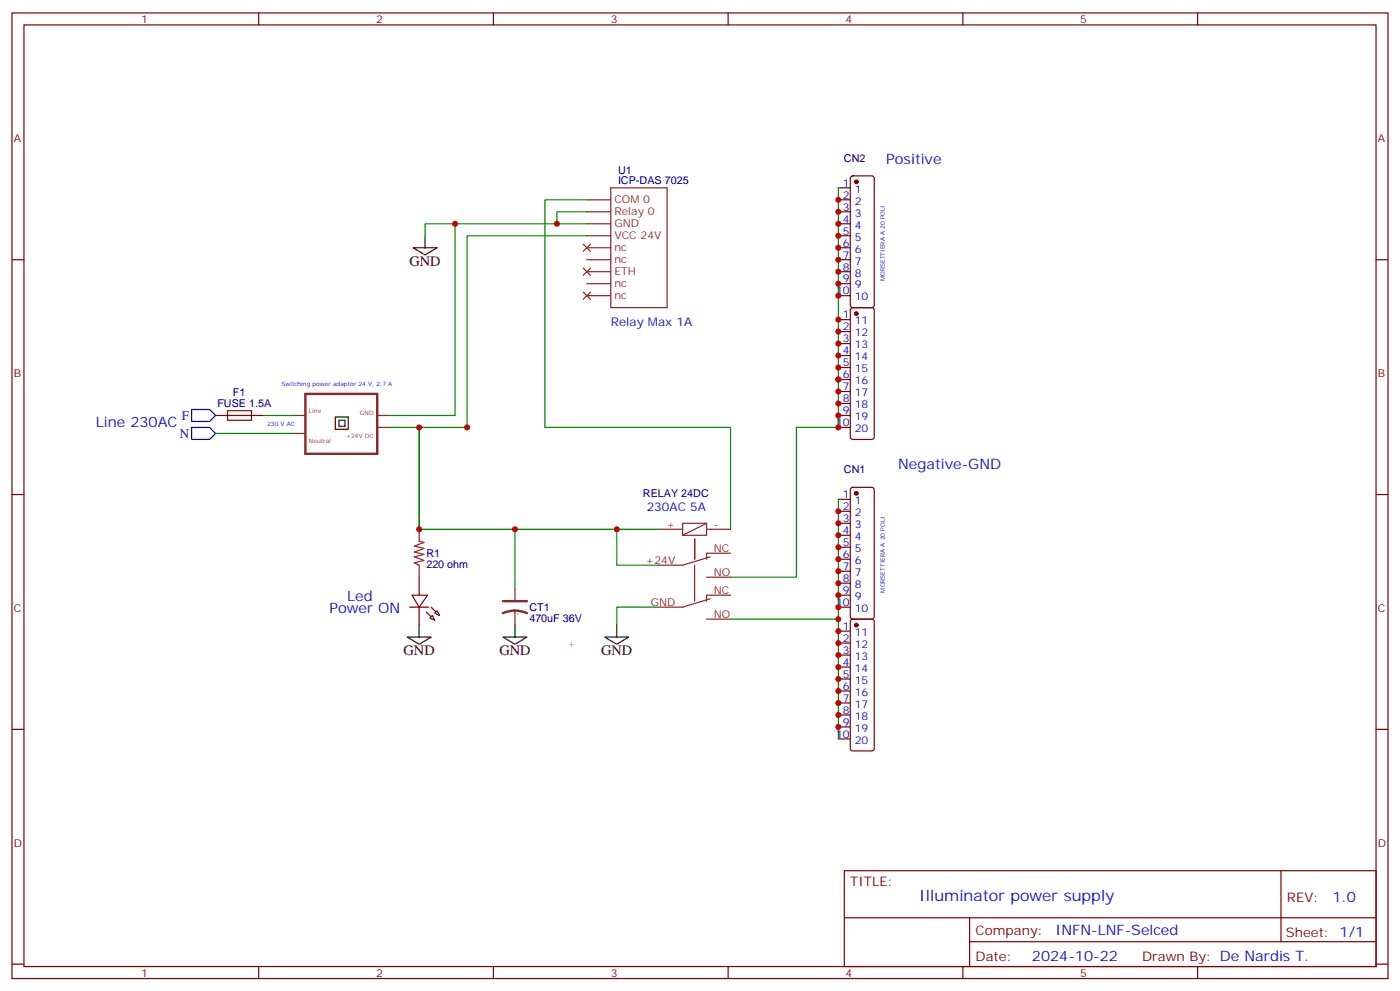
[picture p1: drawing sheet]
<svg xmlns="http://www.w3.org/2000/svg" width="412mm" height="292mm" viewBox="0 0 412 292" stroke-linecap="round" stroke-linejoin="round" font-family="sans-serif">
<g fill="none" stroke="#870000" stroke-width=".35">
<path d="M3.5 3.8h405.4v284.3h-405.4zM7.1 7.3h398.2v277.3h-398.2zM76.2 3.8v3.5M145.3 3.8v3.5M214.5 3.8v3.5M283.6 3.8v3.5M352.8 3.8v3.5M246.9 55.3h3.6M246.9 58.8h3.6M250.7 52l.5-.2h5.6l.5 .2 .2 .5v37.4l-.2 .5-.5 .2h-5.6l-.5-.2-.2-.5v-37.4zM3.5 76.5h3.6M246.9 76.5h3.6"/>
<path d="M246.9 62.4h3.6M246.9 65.9h3.6M246.9 69.4h3.6M246.9 73h3.6M405.3 76.5h3.6M246.9 80h3.6M246.9 83.5h3.6M246.9 87.1h3.6M246.9 94.1h3.6M246.9 97.6h3.6M250.7 90.8l.5-.2h5.6l.5 .2 .2 .5v37.4l-.2 .5-.5 .2h-5.6l-.5-.2-.2-.5v-37.4zM246.9 101.2h3.6"/>
<path d="M246.9 104.7h3.6M246.9 108.2h3.6M246.9 111.8h3.6M246.9 115.3h3.6M246.9 118.8h3.6M63.5 122.3h14.1M246.9 122.3h3.6M246.9 125.9h3.6M3.5 145.6h3.6M246.9 147h3.6M246.9 150.6h3.6M246.9 154.1h3.6"/>
<path d="M246.9 157.6h3.6M250.7 143.7l.5-.2h5.6l.5 .2 .2 .5v37.4l-.2 .5-.5 .2h-5.6l-.5-.2-.2-.5v-37.4zM405.3 145.6h3.6M246.9 161.1h3.6M246.9 164.7h3.6M246.9 168.2h3.6M246.9 171.7h3.6M246.9 175.3h3.6M246.9 178.8h3.6M246.9 185.8h3.6M246.9 189.4h3.6M246.9 192.9h3.6"/>
<path d="M246.9 196.4h3.6M246.9 200h3.6M250.7 182.5l.5-.2h5.6l.5 .2 .2 .5v37.4l-.2 .5-.5 .2h-5.6l-.5-.2-.2-.5v-37.4zM3.5 214.8h3.6M246.9 203.5h3.6M246.9 207h3.6M246.9 210.5h3.6M246.9 214.1h3.6M246.9 217.6h3.6M405.3 214.8h3.6M248.7 256.4h156.6v28.2h-156.6zM377.3 256.4v20.9"/>
<path d="M248.7 270.2h156.5M285.6 277.3h119.6M285.6 270.2v14.2M3.5 283.9h3.6M76.2 284.6v3.5M145.3 284.6v3.5M214.5 284.6v3.5M283.6 284.6v3.5M352.8 284.6v3.5M405.3 283.9h3.6"/>
</g>
<path d="M90 116h21.1v17.6h-21.1zM148.2 177h7M148.2 180.6a8.7 8.7 0 0 1 7 0" fill="none" stroke="#8c2424" stroke-width=".71"/>
<g fill="none" stroke="#8c2424" stroke-width=".35">
<path d="M172.9 58.8h7M179.9 55.3h16.6v35.3h-16.6zM171.8 79l2.1 2.1M171.8 71.9l2.1 2.1M172.9 62.4h7M172.9 65.9h7M172.9 69.4h7M172.9 73h7M172.9 76.5h7M173.9 79l-2.1 2.1M173.9 71.9l-2.1 2.1M171.8 86l2.1 2.1"/>
<path d="M172.9 80h7M172.9 83.5h7M172.9 87.1h7M173.9 86l-2.1 2.1M86.4 127.6h3.6M86.4 122.3h3.6M111.1 122.3h3.6M111.1 125.9h3.6M194 155.9h7.1M201.1 154.1h7v3.5h-7zM204.6 158.7v6zM208.1 154.1l-7 3.5"/>
<path d="M208.1 155.9h7.1M151.7 173.5v3.5M151.7 179.5v4.6M204.6 166.4v10.6M208.1 170h7.1M209.2 176.3l-8.1 2.5h-7.1M209.2 164l-8.1 2.4h-7.1M215.2 162.9h-7.1v1.8M215.2 175.3h-7.1v1.7M208.1 182.3h7.1"/>
</g>
<path d="M98.8 122.8h3.8v3.6h-3.8zM99.8 123.8h1.8v1.7h-1.8z" fill="none" stroke="#000" stroke-width=".35"/>
<g fill="#870000" stroke="#870000" stroke-width=".35">
<circle cx="252.2" cy="145.3" r=".53"/>
<circle cx="252.2" cy="184.1" r=".53"/>
<circle cx="252.2" cy="53.6" r=".53"/>
<circle cx="252.2" cy="92.4" r=".53"/>
</g>
<path d="M172.9 58.8h-12.4v67.1h54.7v30M246.9 55.3v70.6v-3.6M172.9 69.4h-35.3v56.5h-22.9M172.9 65.9h-38.8v56.4h-19.4M172.9 62.4h-8.9v3.5M63.5 127.6h22.9M77.6 122.3h8.8M137.6 125.9h-14.1v30h70.5M151.7 155.9v17.6M246.9 147v70.6" fill="none" stroke="#008700" stroke-width=".35"/>
<path d="M67 120.9h7.1v2.9h-7.1z" fill="none" stroke="#a10000" stroke-width=".35"/>
<path d="M56.4 120.6h5.3l1.8 1.7-1.8 1.8h-5.3zM56.4 125.9h5.3l1.8 1.7-1.8 1.8h-5.3z" fill="none" stroke="#00f" stroke-width=".35"/>
<path d="M121.4 175.3h4.5l-2.4 3.5z" fill="#fff" stroke="#870000" stroke-width=".35"/>
<path d="M120.6 178.8h5.7z" fill="#f00" stroke="#870000" stroke-width=".35"/>
<g fill="#870000" stroke="#870000" stroke-width=".35">
<path d="M127 178.8l1.4 1.4z"/>
<path d="M125.6 180.2l1.4 1.4z"/>
</g>
<g fill="#fff" stroke="#870000" stroke-width=".35">
<path d="M128.1 180.6l.7-.8 .7 1.5z"/>
<path d="M127.4 181.3l.7 1.4-1.5-.7z"/>
</g>
<path d="M123.5 170v5.3M123.5 178.8v5.3" fill="none" stroke="#870000" stroke-width=".35"/>
<path d="M121.7 73h7.1l-3.6 2.1zM125.2 69.4v3.6M119.9 187.6h7.1l-3.5 2.1zM123.5 184.1v3.5M148.2 187.6h7l-3.5 2.1zM151.7 184.1v3.5M178.2 187.6h7l-3.5 2.1zM181.7 184.1v3.5" fill="none" stroke="#000" stroke-width=".35"/>
<path d="M123.5 155.9v3.5l1.4 .3-2.8 1.1 2.8 .7-2.8 1.1 2.8 .7-2.8 .7 2.8 1-2.8 .7 1.4 .7v3.6" fill="none" stroke="#8c2424" stroke-width=".35"/>
<path d="M134.1 65.9h-8.9v3.5M123.5 125.9v30M246.9 125.9h-12.3v44.1h-19.4M181.7 155.9v10.5h12.3M194 178.8h-12.3v5.3M215.2 182.3h31.7" fill="none" stroke="#008700" stroke-width=".35"/>
<g fill="#c00">
<circle cx="164" cy="65.9" r=".88"/>
<circle cx="137.6" cy="125.9" r=".88"/>
<circle cx="246.9" cy="58.8" r=".88"/>
<circle cx="246.9" cy="62.4" r=".88"/>
<circle cx="246.9" cy="65.9" r=".88"/>
<circle cx="246.9" cy="69.4" r=".88"/>
<circle cx="246.9" cy="73" r=".88"/>
<circle cx="246.9" cy="76.5" r=".88"/>
<circle cx="246.9" cy="80" r=".88"/>
<circle cx="246.9" cy="83.5" r=".88"/>
<circle cx="246.9" cy="87.1" r=".88"/>
<circle cx="246.9" cy="94.1" r=".88"/>
<circle cx="246.9" cy="97.6" r=".88"/>
<circle cx="246.9" cy="101.2" r=".88"/>
<circle cx="246.9" cy="104.7" r=".88"/>
<circle cx="246.9" cy="108.2" r=".88"/>
<circle cx="246.9" cy="111.8" r=".88"/>
<circle cx="246.9" cy="115.3" r=".88"/>
<circle cx="246.9" cy="125.9" r=".88"/>
<circle cx="246.9" cy="122.3" r=".88"/>
<circle cx="246.9" cy="118.8" r=".88"/>
<circle cx="246.9" cy="150.6" r=".88"/>
<circle cx="246.9" cy="154.1" r=".88"/>
<circle cx="246.9" cy="157.6" r=".88"/>
<circle cx="246.9" cy="161.1" r=".88"/>
<circle cx="246.9" cy="164.7" r=".88"/>
<circle cx="246.9" cy="168.2" r=".88"/>
<circle cx="246.9" cy="171.7" r=".88"/>
<circle cx="246.9" cy="175.3" r=".88"/>
<circle cx="246.9" cy="178.8" r=".88"/>
<circle cx="246.9" cy="185.8" r=".88"/>
<circle cx="246.9" cy="189.4" r=".88"/>
<circle cx="246.9" cy="192.9" r=".88"/>
<circle cx="246.9" cy="196.4" r=".88"/>
<circle cx="246.9" cy="200" r=".88"/>
<circle cx="246.9" cy="203.5" r=".88"/>
<circle cx="246.9" cy="207" r=".88"/>
<circle cx="246.9" cy="210.5" r=".88"/>
<circle cx="246.9" cy="214.1" r=".88"/>
<circle cx="151.7" cy="155.9" r=".88"/>
<circle cx="181.7" cy="155.9" r=".88"/>
<circle cx="123.5" cy="125.9" r=".88"/>
<circle cx="123.5" cy="155.9" r=".88"/>
<circle cx="134.1" cy="65.9" r=".88"/>
<circle cx="246.9" cy="182.3" r=".88"/>
</g>
<text font-size="4.6" fill="#00f" x="270.8" y="265.4">Illuminator power supply</text>
<g font-size="4.2" fill="#00f">
<text x="261.1" y="48.3">Positive</text>
<text x="28.2" y="125.9">Line 230AC</text>
<text x="264.6" y="138.2">Negative-GND</text>
<text x="102.3" y="177">Led</text>
<text x="97" y="180.6">Power ON</text>
<text x="392.5" y="265.7">1.0</text>
<text x="310.9" y="275.2">INFN-LNF-Selced</text>
<text x="304" y="283">2024-10-22</text>
</g>
<g font-size="4.2">
<text x="120.6" y="78.2">GND</text>
<text x="118.9" y="192.9">GND</text>
<text x="147.1" y="192.9">GND</text>
<text x="177.1" y="192.9">GND</text>
</g>
<g font-size="3.9" fill="#00f">
<text x="53.6" y="123.6">F</text>
<text x="52.9" y="128.9">N</text>
</g>
<g font-size="3.9" fill="#800">
<text x="250.5" y="261">TITLE:</text>
<text x="379.1" y="265.7">REV:</text>
<text x="287.4" y="275.2">Company:</text>
<text x="378.7" y="275.8">Sheet: 1/1</text>
<text x="287.4" y="282.9">Date:</text>
<text x="336.4" y="282.9">Drawn By: De Nardis T.</text>
</g>
<g font-size="3.5" fill="#00f">
<text x="179.9" y="95.9">Relay Max 1A</text>
<text x="190.5" y="150.6">230AC 5A</text>
</g>
<g font-size="3.2" fill="#800">
<text x="41.6" y="6.8">1</text>
<text x="110.8" y="6.8">2</text>
<text x="179.9" y="6.8">3</text>
<text x="249.1" y="6.8">4</text>
<text x="318.2" y="6.8">5</text>
<text x="4.1" y="41.9">A</text>
<text x="405.9" y="41.9">A</text>
<text x="4.1" y="111.1">B</text>
<text x="405.9" y="111.1">B</text>
<text x="4.1" y="180.2">C</text>
<text x="405.9" y="180.2">C</text>
<text x="4.1" y="249.3">D</text>
<text x="405.9" y="249.3">D</text>
<text x="41.6" y="287.6">1</text>
<text x="110.8" y="287.6">2</text>
<text x="179.9" y="287.6">3</text>
<text x="249.1" y="287.6">4</text>
<text x="318.2" y="287.6">5</text>
</g>
<g font-size="3.2" fill="#000080">
<text x="248.6" y="47.6">CN2</text>
<text x="182" y="51.1">U1</text>
<text x="182" y="54.3">ICP-DAS 7025</text>
<text x="64" y="120">FUSE 1.5A</text>
<text x="68.6" y="116.7">F1</text>
<text x="248.6" y="139.3">CN1</text>
<text x="189.4" y="146.4">RELAY 24DC</text>
<text x="125.6" y="167.2">220 ohm</text>
<text x="125.6" y="164.1">R1</text>
<text x="155.9" y="179.9">CT1</text>
<text x="155.9" y="183.1">470uF 36V</text>
</g>
<g font-size="3.2" fill="#8d2323">
<text x="181" y="59.9">COM 0</text>
<text x="181" y="63.4">Relay 0</text>
<text x="181" y="67">GND</text>
<text x="181" y="70.5">VCC 24V</text>
<text x="181" y="74">nc</text>
<text x="181" y="77.5">nc</text>
<text x="181" y="81.1">ETH</text>
<text x="181" y="84.6">nc</text>
<text x="181" y="88.1">nc</text>
<text x="196.4" y="155.5">+</text>
<text x="210.3" y="155.5">-</text>
<text x="190.2" y="166.1">+24V</text>
<text x="210.3" y="162.6">NC</text>
<text x="210.3" y="169.6">NO</text>
<text x="191.7" y="178.4">GND</text>
<text x="210.3" y="174.9">NC</text>
<text x="210.3" y="182">NO</text>
</g>
<g font-size="3.2" fill="#00f">
<text x="248.3" y="55">1</text>
<text x="248.3" y="58.5">2</text>
<text x="251.8" y="56.7">1</text>
<text x="248.3" y="62">3</text>
<text x="248.3" y="65.5">4</text>
<text x="251.8" y="60.3">2</text>
<text x="251.8" y="63.8">3</text>
<text x="248.3" y="69.1">5</text>
<text x="251.8" y="67.3">4</text>
<text x="251.8" y="70.8">5</text>
<text x="248.3" y="72.6">6</text>
<text x="248.3" y="76.1">7</text>
<text x="251.8" y="74.4">6</text>
<text x="251.8" y="77.9">7</text>
<text x="248.3" y="79.7">8</text>
<text x="248.3" y="83.2">9</text>
<text x="251.8" y="81.4">8</text>
<text x="246.3" y="86.7">10</text>
<text x="251.8" y="84.9">9</text>
<text x="251.8" y="88.5">10</text>
<text x="248.3" y="93.8">1</text>
<text x="251.8" y="95.5">11</text>
<text x="248.3" y="97.3">2</text>
<text x="248.3" y="100.8">3</text>
<text x="251.8" y="99.1">12</text>
<text x="248.3" y="104.4">4</text>
<text x="248.3" y="107.9">5</text>
<text x="251.8" y="102.6">13</text>
<text x="251.8" y="106.1">14</text>
<text x="248.3" y="111.4">6</text>
<text x="251.8" y="109.6">15</text>
<text x="251.8" y="113.2">16</text>
<text x="248.3" y="114.9">7</text>
<text x="248.3" y="118.5">8</text>
<text x="251.8" y="116.7">17</text>
<text x="246.3" y="125.5">10</text>
<text x="248.3" y="122">9</text>
<text x="251.8" y="120.2">18</text>
<text x="251.8" y="123.8">19</text>
<text x="251.8" y="127.3">20</text>
<text x="248.3" y="146.7">1</text>
<text x="251.8" y="148.4">1</text>
<text x="248.3" y="150.2">2</text>
<text x="248.3" y="153.7">3</text>
<text x="251.8" y="152">2</text>
<text x="251.8" y="155.5">3</text>
<text x="248.3" y="157.3">4</text>
<text x="248.3" y="160.8">5</text>
<text x="251.8" y="159">4</text>
<text x="248.3" y="164.3">6</text>
<text x="248.3" y="167.9">7</text>
<text x="251.8" y="162.6">5</text>
<text x="251.8" y="166.1">6</text>
<text x="248.3" y="171.4">8</text>
<text x="251.8" y="169.6">7</text>
<text x="251.8" y="173.1">8</text>
<text x="246.3" y="178.4">10</text>
<text x="248.3" y="174.9">9</text>
<text x="251.8" y="176.7">9</text>
<text x="248.3" y="185.5">1</text>
<text x="251.8" y="180.2">10</text>
<text x="248.3" y="189">2</text>
<text x="251.8" y="187.3">11</text>
<text x="251.8" y="190.8">12</text>
<text x="248.3" y="192.5">3</text>
<text x="248.3" y="196.1">4</text>
<text x="251.8" y="194.3">13</text>
<text x="251.8" y="197.8">14</text>
<text x="248.3" y="199.6">5</text>
<text x="248.3" y="203.1">6</text>
<text x="251.8" y="201.4">15</text>
<text x="248.3" y="206.7">7</text>
<text x="251.8" y="204.9">16</text>
<text x="251.8" y="208.4">17</text>
<text x="248.3" y="210.2">8</text>
<text x="248.3" y="213.7">9</text>
<text x="251.8" y="211.9">18</text>
<text x="251.8" y="215.5">19</text>
<text x="246.3" y="217.2">10</text>
<text x="251.8" y="219">20</text>
</g>
<g font-size="2.5" fill="#238d23">
<text x="153.2" y="181.4" transform="rotate(-90 153.2 181.4)">-</text>
<text x="169.1" y="190.9" transform="rotate(-90 169.1 190.9)">+</text>
</g>
<g font-size="1.8" fill="#00f">
<text x="260.7" y="82.8" transform="rotate(-90 260.7 82.8)">MORSETTIERA A 20 POLI</text>
<text x="82.9" y="113.5">Switching power adaptor 24 V, 2.7 A</text>
<text x="78.7" y="125.5">230 V AC</text>
<text x="260.7" y="174.5" transform="rotate(-90 260.7 174.5)">MORSETTIERA A 20 POLI</text>
</g>
<g font-size="1.8" fill="#8d2323">
<text x="91" y="121.6">Line</text>
<text x="106" y="122.3">GND</text>
<text x="91" y="130.5">Neutral</text>
<text x="102" y="129">+24V DC</text>
</g>
</svg>
